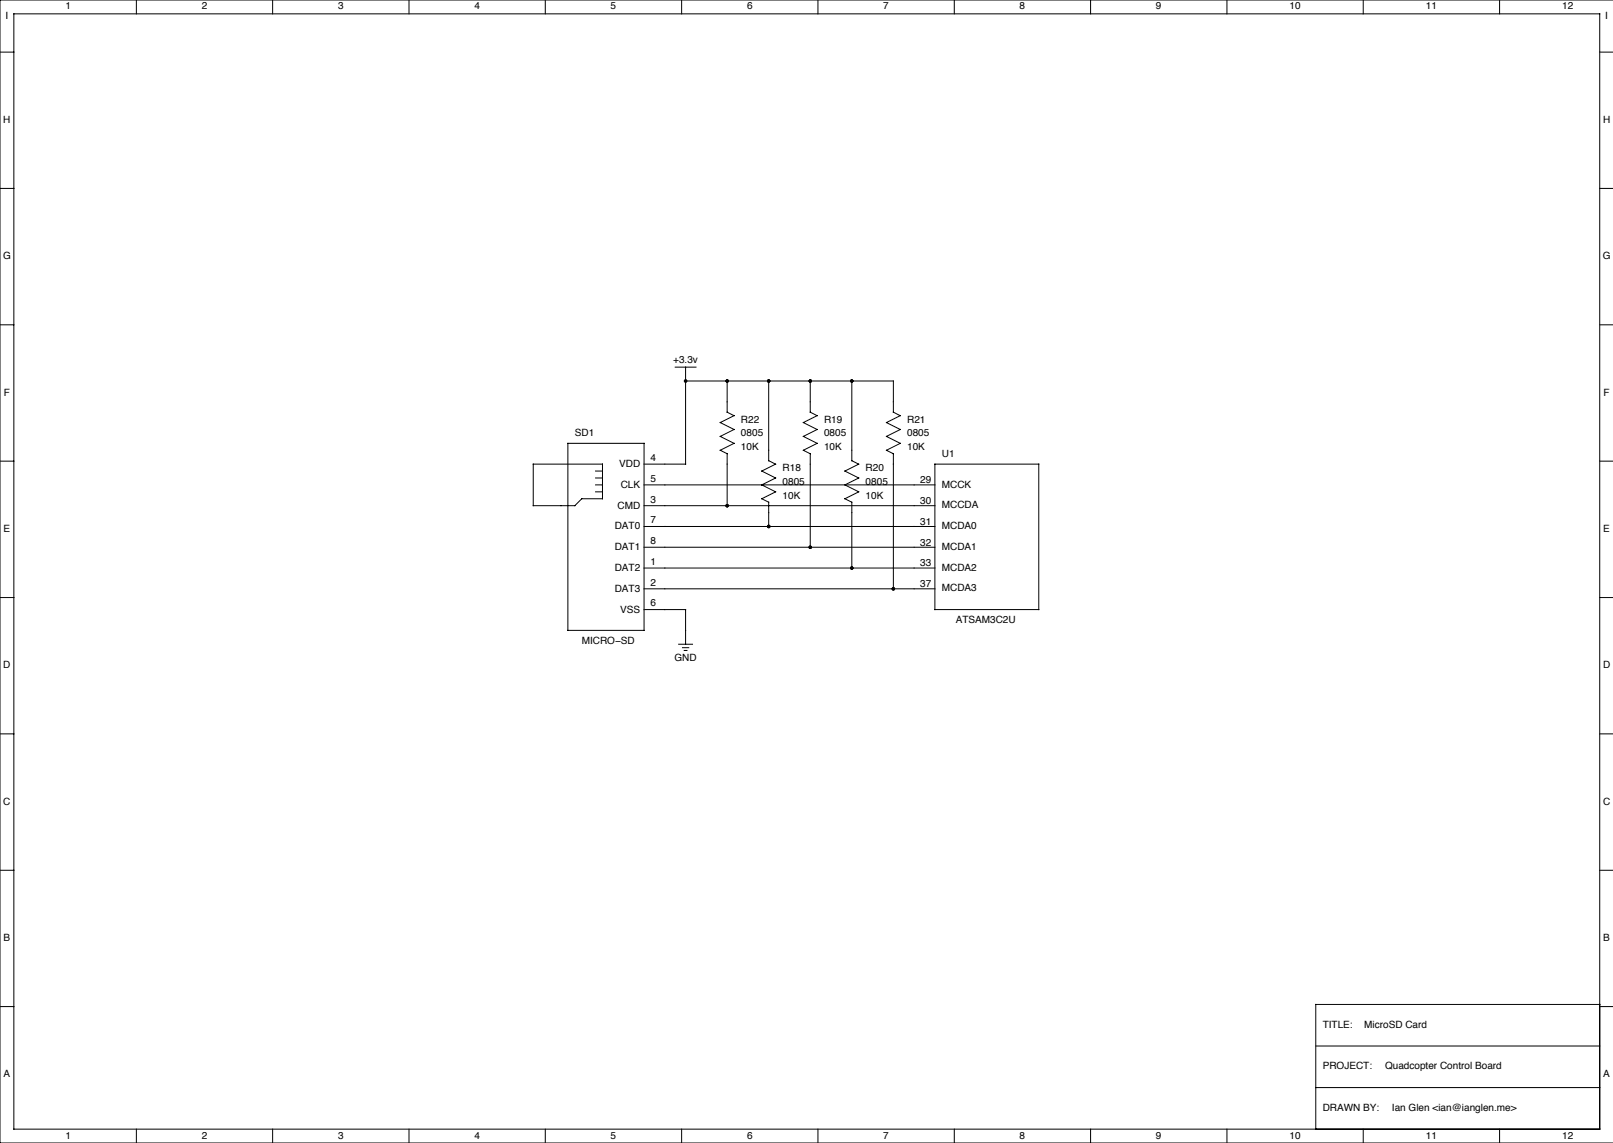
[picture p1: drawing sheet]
<svg xmlns="http://www.w3.org/2000/svg" width="592mm" height="419mm" viewBox="0 0 592 419" stroke-linecap="round" stroke-linejoin="round" font-family="sans-serif">
<g fill="none" stroke="#000" stroke-width=".37">
<path d="M0 19.1h5.1M5.1 5.1h581.6v408.9h-581.6zM50 0v5.1M100 0v5.1M150 0v5.1M200 0v5.1M250 0v5.1M300 0v5.1M350 0v5.1M400 0v5.1M450 0v5.1M500 0v5.1"/>
<path d="M550 0v5.1M586.7 19.1h5M591.7 0h-591.7v419.1h591.7M0 69.1h5.1M586.7 69.1h5M0 119.1h5.1M586.7 119.1h5M247.6 134.6h7.7M251.5 134.6v35.6h-15.3M251.5 139.7h76.2v11.5M266.7 139.7v11.5M281.9 139.7v29.3"/>
<path d="M297.2 139.7v11.5M312.4 139.7v29.3M266.7 151.1l2.5 1.3-5 2.5 5 2.6-5 2.5 5 2.6-5 2.5 2.5 1.3v19M297.2 151.1l2.5 1.3-5.1 2.5 5.1 2.6-5.1 2.5 5.1 2.6-5.1 2.5 2.6 1.3v34.3M327.7 151.1l2.5 1.3-5.1 2.5 5.1 2.6-5.1 2.5 5.1 2.6-5.1 2.5 2.6 1.3v49.5M0 169.1h5.1M195.6 170.2h25.4v12.7h-7.6l-2.6 2.5h-15.2zM208.3 162.6h27.9v68.5h-27.9zM218.4 177.8h2.6M218.4 172.7h2.6M218.4 175.3h2.6M236.2 177.8h106.7"/>
<path d="M281.9 168.9l2.6 1.3-5.1 2.5 5.1 2.6-5.1 2.5 5.1 2.5-5.1 2.6 2.5 1.2v8.9M312.4 168.9l2.6 1.3-5.1 2.5 5.1 2.6-5.1 2.5 5.1 2.5-5.1 2.6 2.5 1.2v24.2M342.9 170.2h38.1v53.3h-38.1zM586.7 169.1h5M218.4 180.3h2.6M236.2 193h106.7M236.2 185.4h106.7M0 219.1h5.1M236.2 215.9h106.7M236.2 208.3h106.7M236.2 200.7h106.7M586.7 219.1h5"/>
<path d="M236.2 223.5h15.3v12.7M248.9 236.2h5.1M250.3 237.5h2.3M251 238.5h1M0 269.1h5.1M586.7 269.1h5M0 319.1h5.1M586.7 319.1h5M0 369.1h5.1M586.7 368.3h-104.1v45.7M586.7 369.1h5M482.6 398.8h104.1"/>
<path d="M482.6 383.5h104.1M50 414v5.1M100 414v5.1M150 414v5.1M200 414v5.1M250 414v5.1M300 414v5.1M350 414v5.1M400 414v5.1M450 414v5.1M500 414v5.1M550 414v5.1"/>
</g>
<g fill="#000">
<circle cx="251.5" cy="139.7" r=".64"/>
<circle cx="266.7" cy="139.7" r=".64"/>
<circle cx="281.9" cy="139.7" r=".64"/>
<circle cx="297.2" cy="139.7" r=".64"/>
<circle cx="312.4" cy="139.7" r=".64"/>
<circle cx="266.7" cy="185.4" r=".64"/>
<circle cx="281.9" cy="193" r=".64"/>
<circle cx="297.2" cy="200.7" r=".64"/>
<circle cx="312.4" cy="208.3" r=".64"/>
<circle cx="327.7" cy="215.9" r=".64"/>
</g>
<g font-size="3.7">
<text x="24" y="3.4">1</text>
<text x="74" y="3.5">2</text>
<text x="124" y="3.5">3</text>
<text x="174" y="3.5">4</text>
<text x="224" y="3.4">5</text>
<text x="274" y="3.5">6</text>
<text x="324" y="3.4">7</text>
<text x="374" y="3.5">8</text>
<text x="424" y="3.5">9</text>
<text x="473" y="3.5">10</text>
<text x="523" y="3.4">11</text>
<text x="573" y="3.5">12</text>
<text x="2" y="6.9">I</text>
<text x="588.8" y="6.9">I</text>
<text x="1.2" y="45">H</text>
<text x="588" y="45">H</text>
<text x="1.1" y="95.1">G</text>
<text x="587.9" y="95.1">G</text>
<text x="246.9" y="133">+3.3v</text>
<text x="1.4" y="145">F</text>
<text x="588.2" y="145">F</text>
<text x="271.8" y="154.9">R22</text>
<text x="302.3" y="154.9">R19</text>
<text x="332.7" y="154.9">R21</text>
<text x="210.8" y="160">SD1</text>
<text x="271.8" y="160">0805</text>
<text x="302.3" y="160">0805</text>
<text x="332.7" y="160">0805</text>
<text x="271.8" y="165.1">10K</text>
<text x="302.3" y="165.1">10K</text>
<text x="332.7" y="165.1">10K</text>
<text x="345.4" y="167.6">U1</text>
<text x="227.1" y="171.2">VDD</text>
<text x="238.6" y="169">4</text>
<text x="287" y="172.7">R18</text>
<text x="317.5" y="172.7">R20</text>
<text x="227.7" y="178.9">CLK</text>
<text x="238.6" y="176.7">5</text>
<text x="287" y="177.8">0805</text>
<text x="317.5" y="177.8">0805</text>
<text x="337.5" y="177.2">29</text>
<text x="345.4" y="178.8">MCCK</text>
<text x="238.6" y="184.3">3</text>
<text x="287" y="182.9">10K</text>
<text x="317.5" y="182.9">10K</text>
<text x="337.5" y="184.8">30</text>
<text x="226.5" y="186.5">CMD</text>
<text x="238.6" y="191.9">7</text>
<text x="345.4" y="186.4">MCCDA</text>
<text x="1.3" y="195">E</text>
<text x="225.4" y="194.1">DAT0</text>
<text x="337.5" y="192.4">31</text>
<text x="345.4" y="194">MCDA0</text>
<text x="588.1" y="195">E</text>
<text x="225.4" y="201.7">DAT1</text>
<text x="238.6" y="199.5">8</text>
<text x="337.5" y="200">32</text>
<text x="345.4" y="201.6">MCDA1</text>
<text x="225.4" y="209.3">DAT2</text>
<text x="238.6" y="207.1">1</text>
<text x="337.5" y="207.6">33</text>
<text x="345.4" y="209.2">MCDA2</text>
<text x="238.6" y="214.8">2</text>
<text x="337.5" y="215.3">37</text>
<text x="225.4" y="217">DAT3</text>
<text x="345.4" y="216.9">MCDA3</text>
<text x="227.5" y="224.6">VSS</text>
<text x="238.6" y="222.4">6</text>
<text x="350.5" y="228.6">ATSAM3C2U</text>
<text x="213.4" y="236.2">MICRO−SD</text>
<text x="1.2" y="245">D</text>
<text x="247.4" y="242.3">GND</text>
<text x="588" y="245">D</text>
<text x="1.2" y="295.1">C</text>
<text x="588" y="295.1">C</text>
<text x="1.3" y="345">B</text>
<text x="588.1" y="345">B</text>
<text x="485.1" y="376.8">TITLE:</text>
<text x="500.4" y="376.9">MicroSD Card</text>
<text x="1.3" y="395">A</text>
<text x="485.1" y="392.1">PROJECT:</text>
<text x="508" y="392.1">Quadcopter Control Board</text>
<text x="588.1" y="395">A</text>
<text x="485.1" y="407.3">DRAWN BY:</text>
<text x="510.5" y="407.4">Ian Glen &lt;ian@ianglen.me&gt;</text>
<text x="24" y="417.5">1</text>
<text x="74" y="417.5">2</text>
<text x="124" y="417.5">3</text>
<text x="174" y="417.5">4</text>
<text x="224" y="417.5">5</text>
<text x="274" y="417.5">6</text>
<text x="324" y="417.5">7</text>
<text x="374" y="417.5">8</text>
<text x="424" y="417.5">9</text>
<text x="473" y="417.5">10</text>
<text x="523" y="417.5">11</text>
<text x="573" y="417.5">12</text>
</g>
</svg>
